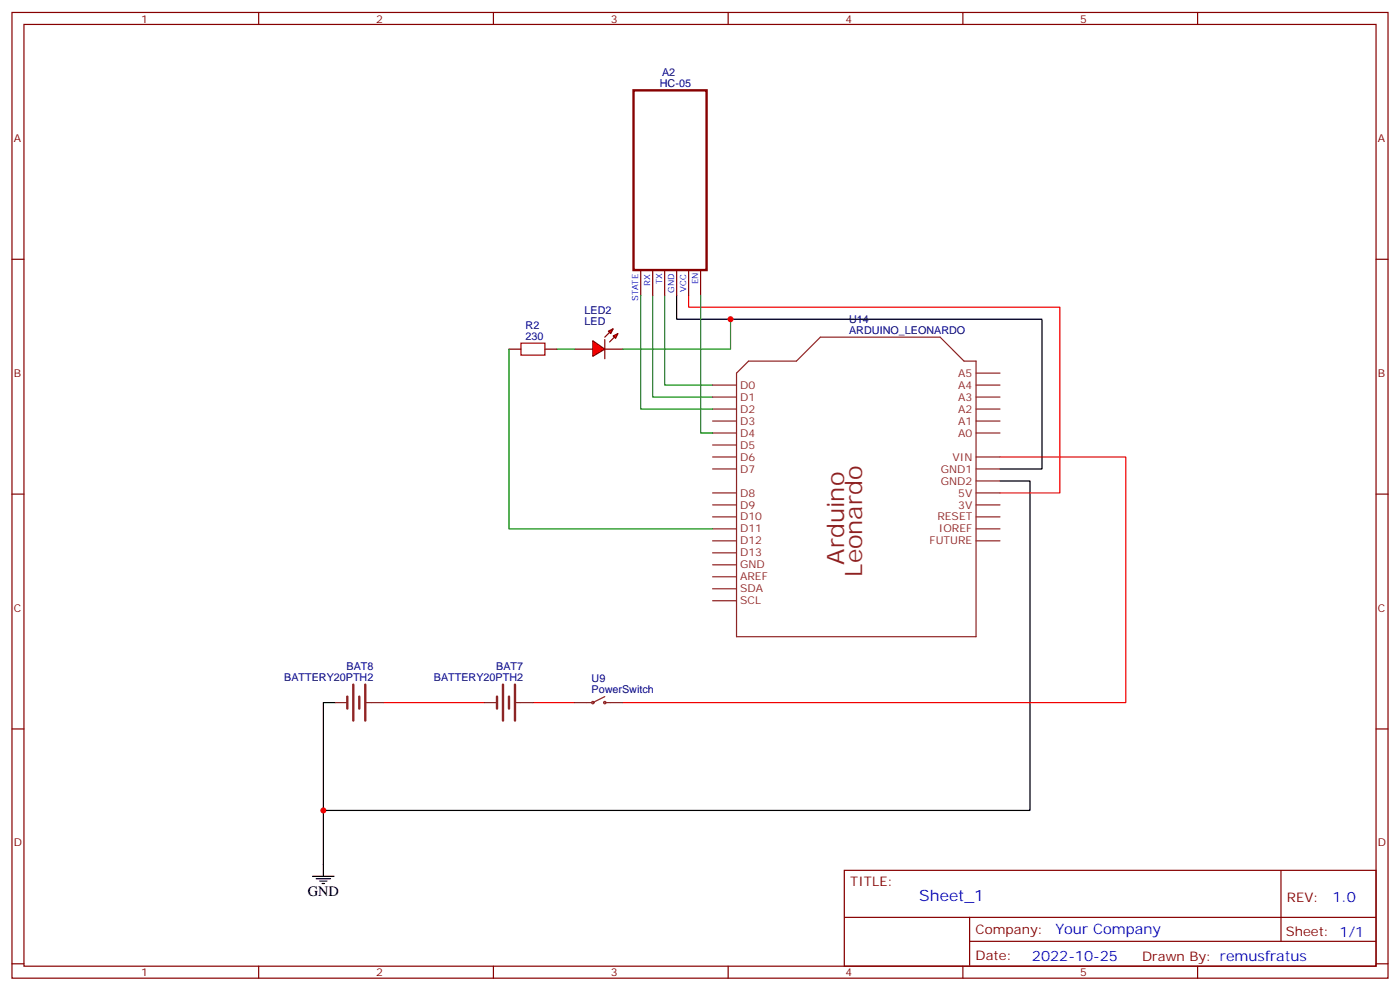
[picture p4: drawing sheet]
<svg xmlns="http://www.w3.org/2000/svg" width="412mm" height="292mm" viewBox="0 0 412 292" stroke-linecap="round" stroke-linejoin="round" font-family="sans-serif">
<g fill="none" stroke="#870000" stroke-width=".35">
<path d="M3.5 3.7h405.4v284.3h-405.4zM7.1 7.2h398.2v277.3h-398.2zM76.2 3.7v3.5M145.3 3.7v3.5M214.5 3.7v3.5M283.6 3.7v3.5M352.8 3.7v3.5M3.5 76.3h3.6M188.7 79.9v7M192.3 79.9v7M195.8 79.9v7M199.3 79.9v7"/>
<path d="M202.8 79.9v7M206.4 79.9v7M405.3 76.3h3.6M149.9 102.8h3.6M160.5 102.8h3.5M3.5 145.5h3.6M405.3 145.5h3.6M3.5 214.6h3.6M405.3 214.6h3.6M248.7 256.3h156.6v28.2h-156.6zM377.3 256.3v20.9M248.7 270.1h156.5"/>
<path d="M285.6 277.2h119.6M285.6 270.1v14.1M3.5 283.8h3.6M76.2 284.5v3.5M145.3 284.5v3.5M214.5 284.5v3.5M283.6 284.5v3.5M352.8 284.5v3.5M405.3 283.8h3.6"/>
</g>
<path d="M199.3 86.9v7.1h107.6v44.1h-12.3M294.6 141.6h8.8v97h-208.2M98.8 206.9h-3.6v51.1M92.1 258h6.3M93.1 258.7h4.3M94.2 259.4h2.1M94.9 260.1h.7" fill="none" stroke="#000" stroke-width=".35"/>
<path d="M202.8 86.9v3.6h109.4v54.6h-17.6M294.6 134.5h37v72.4h-148.2" fill="none" stroke="#f00" stroke-width=".35"/>
<path d="M157 206.9h12.3" fill="none" stroke="#c00" stroke-width=".35"/>
<g fill="none" stroke="#8c2424" stroke-width=".35">
<path d="M209.9 113.4h7.1M209.9 116.9h7.1M217 109.9l3.5-3.6h14.1l7.1-7h35.2l7.1 7h3.5v81.2h-70.5zM287.5 113.4h7.1M287.5 116.9h7.1M287.5 109.9h7.1M209.9 120.4h7.1M209.9 124h7.1M209.9 127.5h7.1M209.9 131h7.1M209.9 134.5h7.1M209.9 138.1h7.1"/>
<path d="M287.5 120.4h7.1M287.5 124h7.1M287.5 127.5h7.1M287.5 134.5h7.1M287.5 138.1h7.1M209.9 145.1h7.1M209.9 148.7h7.1M209.9 152.2h7.1M209.9 155.7h7.1M209.9 159.2h7.1M287.5 145.1h7.1M287.5 148.7h7.1"/>
<path d="M287.5 152.2h7.1M287.5 155.7h7.1M287.5 159.2h7.1M287.5 141.6h7.1M209.9 162.8h7.1M209.9 166.3h7.1M209.9 169.8h7.1M209.9 176.9h7.1M209.9 173.4h7.1M98.8 206.9h3.5M107.9 206.9h5M142.9 206.9h3.5"/>
<path d="M152 206.9h5M169.3 206.9h5M178.2 205.1l-3.6 1.8M178.2 206.9h5.2"/>
<circle cx="174.6" cy="206.9" r=".35"/>
<circle cx="178.2" cy="206.9" r=".35"/>
</g>
<path d="M112.9 206.9h30z" fill="#c00" stroke="#c00" stroke-width=".35"/>
<path d="M102.3 205.1v3.5M104.1 201.6v10.6M105.8 205.1v3.5M107.6 201.6v10.6M146.4 205.1v3.5M148.2 201.6v10.6M149.9 205.1v3.5M151.7 201.6v10.6" fill="none" stroke="#8c2424" stroke-width=".71"/>
<path d="M188.7 86.9v33.5h21.2M192.3 86.9v30h17.6M195.8 86.9v26.5h14.1M206.4 86.9v40.6h3.5M164 102.8h5.3" fill="none" stroke="#008700" stroke-width=".35"/>
<path d="M186.6 26.6h21.5v52.9h-21.5z" fill="none" stroke="#870000" stroke-width=".71"/>
<path d="M153.5 101h7v3.6h-7z" fill="none" stroke="#a10000" stroke-width=".35"/>
<g fill="#f00" stroke="#870000" stroke-width=".35">
<path d="M174.6 100.3l3.6 2.5-3.6 2.1z"/>
<path d="M178.2 100v5.6z"/>
</g>
<g fill="#870000" stroke="#870000" stroke-width=".35">
<path d="M178.2 99.3l1.4-1.4z"/>
<path d="M179.6 100.7l1.4-1.4z"/>
</g>
<g fill="#f00" stroke="#870000" stroke-width=".35">
<path d="M179.2 97.5l1.4-.7-.7 1.4z"/>
<path d="M180.6 98.9l1.4-.7-.7 1.4z"/>
</g>
<path d="M169.3 102.8h5.3M178.2 102.8h5.2" fill="none" stroke="#870000" stroke-width=".35"/>
<path d="M215.2 94v8.8h-31.8M149.9 102.8v52.9h60" fill="none" stroke="#008700" stroke-width=".35"/>
<g fill="#c00">
<circle cx="95.3" cy="238.6" r=".88"/>
<circle cx="215.2" cy="94" r=".88"/>
</g>
<g font-size="7.1" fill="#8d2323">
<text x="248.7" y="166.3" transform="rotate(-90 248.7 166.3)">Arduino</text>
<text x="254" y="169.8" transform="rotate(-90 254 169.8)">Leonardo</text>
</g>
<text font-size="4.6" fill="#00f" x="270.8" y="265.3">Sheet_1</text>
<text font-size="4.2" x="90.7" y="263.7">GND</text>
<g font-size="4.2" fill="#00f">
<text x="392.5" y="265.5">1.0</text>
<text x="310.9" y="275.1">Your Company</text>
<text x="304" y="282.9">2022-10-25</text>
</g>
<g font-size="3.9" fill="#800">
<text x="250.5" y="260.8">TITLE:</text>
<text x="379.1" y="265.5">REV:</text>
<text x="287.4" y="275">Company:</text>
<text x="378.7" y="275.7">Sheet: 1/1</text>
<text x="287.4" y="282.7">Date:</text>
<text x="336.4" y="282.8">Drawn By: remusfratus</text>
</g>
<g font-size="3.2" fill="#800">
<text x="41.6" y="6.7">1</text>
<text x="110.8" y="6.7">2</text>
<text x="179.9" y="6.7">3</text>
<text x="249.1" y="6.7">4</text>
<text x="318.2" y="6.7">5</text>
<text x="4.1" y="41.8">A</text>
<text x="405.9" y="41.8">A</text>
<text x="4.1" y="110.9">B</text>
<text x="405.9" y="110.9">B</text>
<text x="4.1" y="180.1">C</text>
<text x="405.9" y="180.1">C</text>
<text x="4.1" y="249.2">D</text>
<text x="405.9" y="249.2">D</text>
<text x="41.6" y="287.5">1</text>
<text x="110.8" y="287.5">2</text>
<text x="179.9" y="287.5">3</text>
<text x="249.1" y="287.5">4</text>
<text x="318.2" y="287.5">5</text>
</g>
<g font-size="3.2" fill="#000080">
<text x="195" y="22.4">A2</text>
<text x="194.4" y="25.5">HC-05</text>
<text x="172.2" y="95.7">LED</text>
<text x="172.2" y="92.5">LED2</text>
<text x="250.1" y="95.1">U14</text>
<text x="154.8" y="100">230</text>
<text x="154.8" y="96.7">R2</text>
<text x="250.1" y="98.2">ARDUINO_LEONARDO</text>
<text x="102.1" y="197.2">BAT8</text>
<text x="146.2" y="197.2">BAT7</text>
<text x="83.7" y="200.5">BATTERY20PTH2</text>
<text x="127.8" y="200.5">BATTERY20PTH2</text>
<text x="174.3" y="200.9">U9</text>
<text x="174.3" y="204">PowerSwitch</text>
</g>
<g font-size="3.2" fill="#8d2323">
<text x="282.3" y="110.9">A5</text>
<text x="218" y="114.4">D0</text>
<text x="218" y="118">D1</text>
<text x="282.3" y="114.4">A4</text>
<text x="282.3" y="118">A3</text>
<text x="218" y="121.5">D2</text>
<text x="218" y="125">D3</text>
<text x="282.3" y="121.5">A2</text>
<text x="282.3" y="125">A1</text>
<text x="218" y="128.6">D4</text>
<text x="282.3" y="128.6">A0</text>
<text x="218" y="132.1">D5</text>
<text x="218" y="135.6">D6</text>
<text x="280.6" y="135.6">VIN</text>
<text x="218" y="139.1">D7</text>
<text x="277.2" y="139.1">GND1</text>
<text x="277.2" y="142.7">GND2</text>
<text x="218" y="146.2">D8</text>
<text x="218" y="149.7">D9</text>
<text x="282.3" y="146.2">5V</text>
<text x="282.3" y="149.7">3V</text>
<text x="218" y="153.2">D10</text>
<text x="276.1" y="153.2">RESET</text>
<text x="218" y="156.8">D11</text>
<text x="218" y="160.3">D12</text>
<text x="273.8" y="160.3">FUTURE</text>
<text x="276.6" y="156.8">IOREF</text>
<text x="218" y="163.8">D13</text>
<text x="218" y="167.4">GND</text>
<text x="218" y="170.9">AREF</text>
<text x="218" y="177.9">SCL</text>
<text x="218" y="174.4">SDA</text>
</g>
<g font-size="2.5" fill="#00f">
<text x="195.1" y="83.7" transform="rotate(-90 195.1 83.7)">TX</text>
<text x="205.7" y="83.7" transform="rotate(-90 205.7 83.7)">EN</text>
<text x="188" y="88.7" transform="rotate(-90 188 88.7)">STATE</text>
<text x="191.6" y="84.1" transform="rotate(-90 191.6 84.1)">RX</text>
<text x="198.6" y="86.2" transform="rotate(-90 198.6 86.2)">GND</text>
<text x="202.1" y="85.9" transform="rotate(-90 202.1 85.9)">VCC</text>
</g>
</svg>
